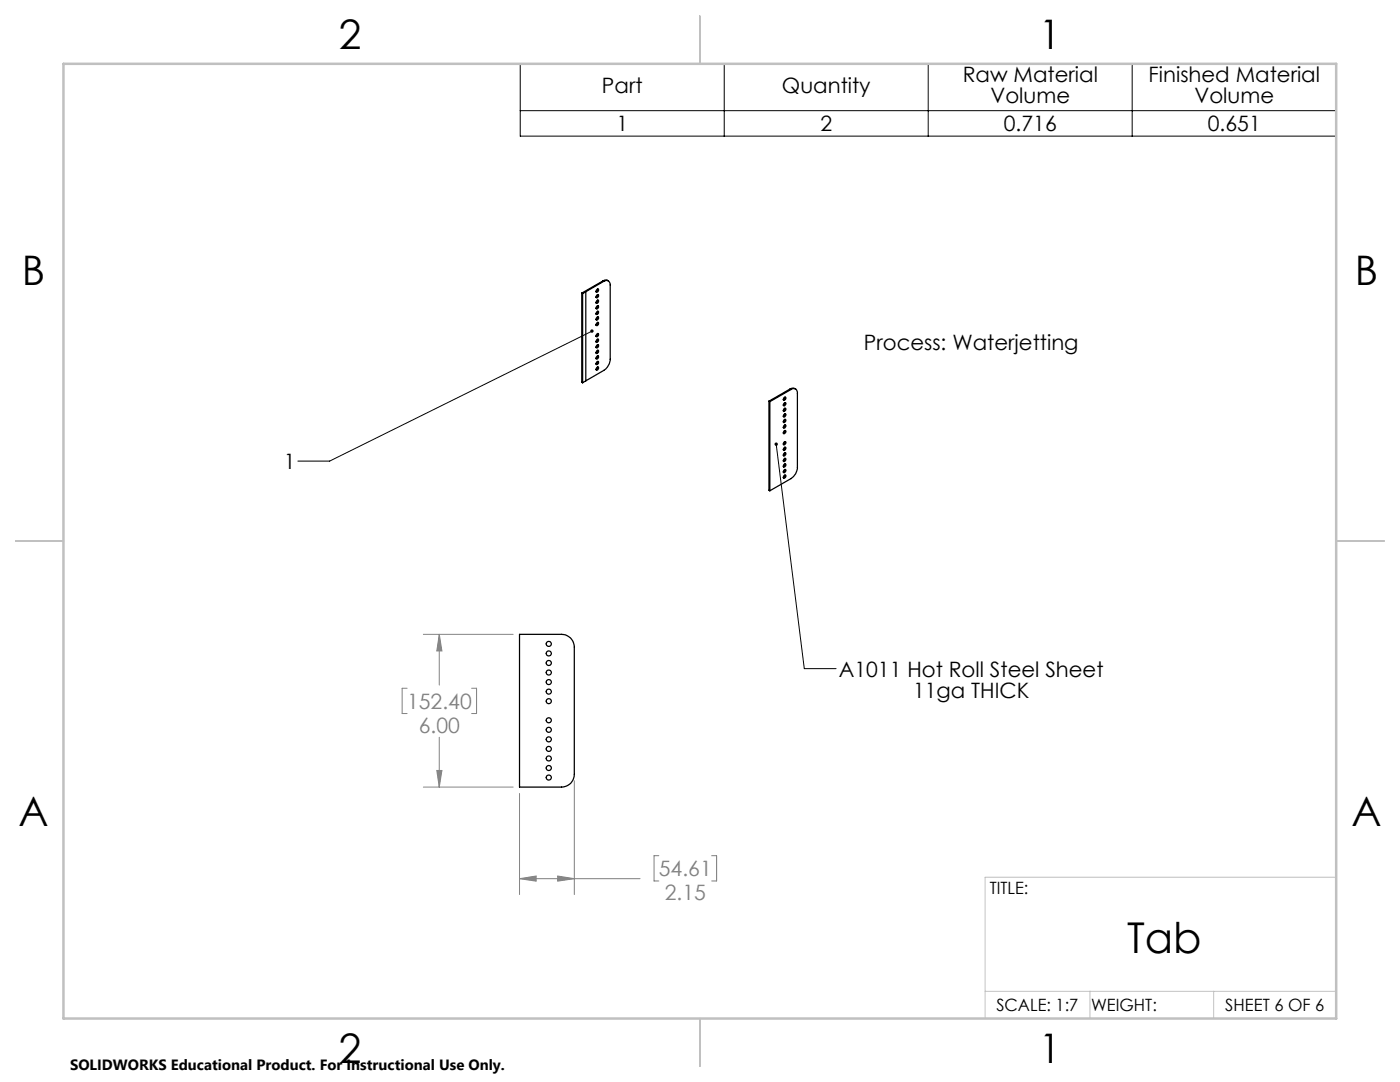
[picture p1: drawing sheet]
<svg xmlns="http://www.w3.org/2000/svg" width="279mm" height="216mm" viewBox="0 0 279 216" stroke-linecap="round" stroke-linejoin="round" font-family="sans-serif">
<g fill="none" stroke="#000" stroke-width=".25">
<path d="M116.1 58.5v17.8l.2 .1M116.1 58.5l.2 .1M116.3 58.6v17.8M116.9 58.2l-.6 .4M116.9 58.2v17.8M119.1 57.8l.1-.1a.32 .32 0 0 1 .2 .4 .32 .32 0 0 1-.4 .1zM119.1 58.8a.23 .23 0 0 1 .4 .1 .23 .23 0 0 1-.1 .3l-.3 .2a.32 .32 0 0 1-.2-.3 .32 .32 0 0 1 .2-.3zM119.3 57.6l-.1 .4-.2 .2M119.3 58.8l-.1 .3-.2 .2M119.3 59.9l-.1 .4-.2 .2M120.3 56.1l.4-.2 .7 .2M120.3 56.1h.2"/>
<path d="M120.3 56.1l-4.2 2.4M120.5 56.1a.79 .79 0 0 1 .9 0 .79 .79 0 0 1 .4 .8v14.8a2.94 2.94 0 0 1-1.3 2.2l-3.6 2.1M120.5 56.1l-3.6 2.1M116.9 76l-.6 .4M119.1 71.2l.1-.2a.32 .32 0 0 1 .2 .5 .32 .32 0 0 1-.4 .1zM119.1 73.4l.1-.2a.3 .3 0 0 1 .2 .5 .3 .3 0 0 1-.4 .1zM119.1 68.9l.1-.1a.32 .32 0 0 1 .2 .4 .32 .32 0 0 1-.4 .2zM119.1 66.7l.1-.1a.32 .32 0 0 1 .2 .4 .32 .32 0 0 1-.4 .1zM119.1 62.3l.1-.2a.32 .32 0 0 1 .2 .5 .32 .32 0 0 1-.4 .1zM119.1 64.5l.1-.2a.32 .32 0 0 1 .2 .5 .32 .32 0 0 1-.4 .1zM119.1 60l.1-.1a.32 .32 0 0 1 .2 .4 .32 .32 0 0 1-.4 .2zM119.1 61.1a.23 .23 0 0 1 .4 0 .23 .23 0 0 1-.1 .4l-.3 .2a.32 .32 0 0 1-.2-.3 .32 .32 0 0 1 .2-.3z"/>
<path d="M119.1 70a.23 .23 0 0 1 .4 0 .23 .23 0 0 1-.1 .3l-.3 .3a.32 .32 0 0 1-.2-.3 .32 .32 0 0 1 .2-.3zM119.1 72.2l.2-.1a.33 .33 0 0 1 .1 .5 .33 .33 0 0 1-.4 .1zM119.1 67.7a.23 .23 0 0 1 .4 .1 .23 .23 0 0 1-.1 .3l-.3 .2a.32 .32 0 0 1-.2-.3 .32 .32 0 0 1 .2-.3zM119.1 63.3a.23 .23 0 0 1 .4 0 .23 .23 0 0 1-.1 .4l-.3 .2a.32 .32 0 0 1-.2-.3 .32 .32 0 0 1 .2-.3zM119.3 61l-.1 .3-.2 .3M119.3 62.1l-.1 .4-.2 .2M119.3 63.2l-.1 .4-.2 .2M119.3 64.3l-.1 .4-.2 .2M119.3 66.5l-.1 .4-.2 .2M119.3 67.7l-.1 .3-.2 .2M119.3 68.8l-.1 .3-.2 .3M119.3 69.9l-.1 .3-.2 .2"/>
<path d="M119.3 71l-.1 .4-.2 .2M119.3 72.1l-.1 .4-.2 .2M119.3 73.2l-.1 .4-.2 .2M156.4 79.4l.3-.2a.33 .33 0 0 1 .1 .5 .33 .33 0 0 1-.4 .1zM156.7 79.2l-.1 .4-.2 .2M157.7 77.6l.6-.2 .5 .2M157.7 77.6l-4.2 2.4M157.7 77.6l.2 .1M157.9 77.7a.76 .76 0 0 1 .9-.1 .76 .76 0 0 1 .3 .9v14.8a2.69 2.69 0 0 1-1.2 2.2l-4.3 2.4M157.9 77.7l-4.3 2.5M153.5 80l.1 .2M153.5 80v17.8l.1 .1"/>
<path d="M153.6 80.2v17.7M156.4 82.7l.3-.2a.33 .33 0 0 1 .1 .5 .33 .33 0 0 1-.4 .1zM156.4 91.6l.3-.2a.33 .33 0 0 1 .1 .5 .33 .33 0 0 1-.4 .1zM156.4 92.7l.3-.1a.33 .33 0 0 1 .1 .4 .33 .33 0 0 1-.4 .1zM156.4 93.8l.3-.1a.33 .33 0 0 1 .1 .4 .33 .33 0 0 1-.4 .1zM156.4 94.9l.3-.1a.33 .33 0 0 1 .1 .4 .33 .33 0 0 1-.4 .2zM156.4 90.5l.3-.2a.33 .33 0 0 1 .1 .5 .33 .33 0 0 1-.4 .1zM156.4 89.4l.3-.2a.33 .33 0 0 1 .1 .4 .33 .33 0 0 1-.4 .2zM156.4 88.3l.3-.2a.33 .33 0 0 1 .1 .4 .33 .33 0 0 1-.4 .2zM156.4 83.8l.3-.1a.33 .33 0 0 1 .1 .4 .33 .33 0 0 1-.4 .1zM156.4 84.9l.3-.1a.33 .33 0 0 1 .1 .4 .33 .33 0 0 1-.4 .1zM156.4 86l.3-.1a.33 .33 0 0 1 .1 .4 .33 .33 0 0 1-.4 .2z"/>
<path d="M156.4 81.6l.3-.1a.33 .33 0 0 1 .1 .4 .33 .33 0 0 1-.4 .1zM156.4 80.5l.3-.2a.33 .33 0 0 1 .1 .5 .33 .33 0 0 1-.4 .1zM156.7 80.3l-.1 .4-.2 .2M156.7 81.5l-.1 .3-.2 .2M156.7 82.5l-.1 .4-.2 .2M156.7 83.7l-.1 .3-.2 .2M156.7 84.8l-.1 .3-.2 .2M156.7 85.9l-.1 .4-.2 .2M156.7 88.1l-.1 .4-.2 .2M156.7 89.2l-.1 .4-.2 .2M156.7 90.3l-.1 .4-.2 .2M156.7 91.4l-.1 .4-.2 .2"/>
<path d="M156.7 92.6l-.1 .3-.2 .2M156.7 93.7l-.1 .3-.2 .2M156.7 94.8l-.1 .3-.2 .3M103.7 126.6h8.4a2.53 2.53 0 0 1 2.5 2.5v25.4a2.53 2.53 0 0 1-2.5 2.6h-8.4z"/>
<circle cx="109.5" cy="134.2" r=".51"/>
<circle cx="109.5" cy="136.1" r=".51"/>
<circle cx="109.5" cy="128.5" r=".51"/>
<circle cx="109.5" cy="138" r=".51"/>
<circle cx="109.5" cy="130.4" r=".51"/>
<circle cx="109.5" cy="139.9" r=".51"/>
<circle cx="109.5" cy="132.3" r=".51"/>
<circle cx="109.5" cy="153.3" r=".51"/>
<circle cx="109.5" cy="143.7" r=".51"/>
<circle cx="109.5" cy="147.5" r=".51"/>
<circle cx="109.5" cy="145.6" r=".51"/>
<circle cx="109.5" cy="155.2" r=".51"/>
<circle cx="109.5" cy="149.4" r=".51"/>
<circle cx="109.5" cy="151.4" r=".51"/>
</g>
<g fill="none" stroke="#808080" stroke-width=".2">
<path d="M81.2 137.3h-.9v5.1h.9M84.5 126.6h17.9M87.7 126.6l.5 3.3h-1zM87.7 126.6v10.1M94.1 137.3h1v5.1h-1M84.5 157.1h17.9M87.2 153.7h1l-.5 3.4zM87.7 147.1v10M103.7 158.3v20.2M114.6 155.8v22.7M103.7 175.3l3.3-.5v1zM103.7 175.3h24"/>
<path d="M111.3 174.8l3.3 .5-3.3 .5zM131.5 170.7h-1v5.1h1M142 170.7h1v5.1h-1"/>
</g>
<path d="M103.8 12.7h162.9v14.5h-162.9zM144.5 12.7v14.5M185.2 12.7v14.5M226 12.7v14.5M103.8 22.1h162.9M118.1 66.1l-52.3 25.9h-6.4M154.9 88.6l5.6 44.8h6.4" fill="none" stroke="#000" stroke-width=".2"/>
<path d="M266.7 175h-70.1v28.2M196.6 197.8h70.1M217.5 197.8v5.4M242.2 197.8v5.4" fill="none" stroke="#c0c0c0" stroke-width=".2"/>
<path d="M139.7 3.2v9.5M3.1 107.9h9.6M266.7 107.9h9.5M139.7 203.2v9.6" fill="none" stroke="#c0c0c0" stroke-width=".25"/>
<path d="M12.7 12.7h254v190.5h-254z" fill="none" stroke="#c0c0c0" stroke-width=".5"/>
<path d="M154.7 88.4a.34 .34 0 0 0 0 .5 .34 .34 0 0 0 .5-.2 .34 .34 0 0 0-.3-.4v.3v-.3zM117.9 65.8a.34 .34 0 0 0 0 .5 .34 .34 0 0 0 .4 0 .34 .34 0 0 0 .1-.4l-.3 .2 .3-.3z" fill="#000"/>
<path d="M103.7 175.3l3.3-.5v1zM111.3 174.8l3.3 .5-3.3 .5zM87.2 153.7h1l-.5 3.4zM87.7 126.6l.5 3.3h-1z" fill="#808080"/>
<text font-size="8.5" x="224.9" y="190.2">Tab</text>
<g font-size="8.1">
<text x="67.6" y="9.7">2</text>
<text x="207.3" y="9.7">1</text>
<text x="4.4" y="57">B</text>
<text x="270.4" y="57">B</text>
<text x="3.7" y="164.9">A</text>
<text x="269.7" y="164.9">A</text>
<text x="67.6" y="212.2">2</text>
<text x="207.3" y="212.2">1</text>
</g>
<g font-size="4.2">
<text x="192.1" y="16.5">Raw Material</text>
<text x="229.2" y="16.5">Finished Material</text>
<text x="120.1" y="18.5">Part</text>
<text x="156" y="18.5">Quantity</text>
<text x="197.7" y="20.6">Volume</text>
<text x="238.4" y="20.6">Volume</text>
<text x="123" y="26.1">1</text>
<text x="163.7" y="26.1">2</text>
<text x="200.3" y="26.1">0.716</text>
<text x="241.1" y="26.1">0.651</text>
<text x="172.4" y="69.7">Process: Waterjetting</text>
<text x="56.7" y="93.6">1</text>
<text x="167.4" y="135">A1011 Hot Roll Steel Sheet</text>
<text x="182.2" y="139.2">11ga THICK</text>
</g>
<g font-size="4.2" fill="#808080">
<text x="81.2" y="141.4">152.40</text>
<text x="83.6" y="146.2">6.00</text>
<text x="131.5" y="174.9">54.61</text>
<text x="132.7" y="179.6">2.15</text>
</g>
<g font-size="3.4">
<text x="197.6" y="178.4">TITLE:</text>
<text x="198.8" y="201.7">SCALE: 1:7</text>
<text x="217.7" y="201.8">WEIGHT:</text>
<text x="244.5" y="201.7">SHEET 6 OF 6</text>
</g>
<text font-size="3" x="14" y="213.5">SOLIDWORKS Educational Product. For Instructional Use Only.</text>
</svg>
